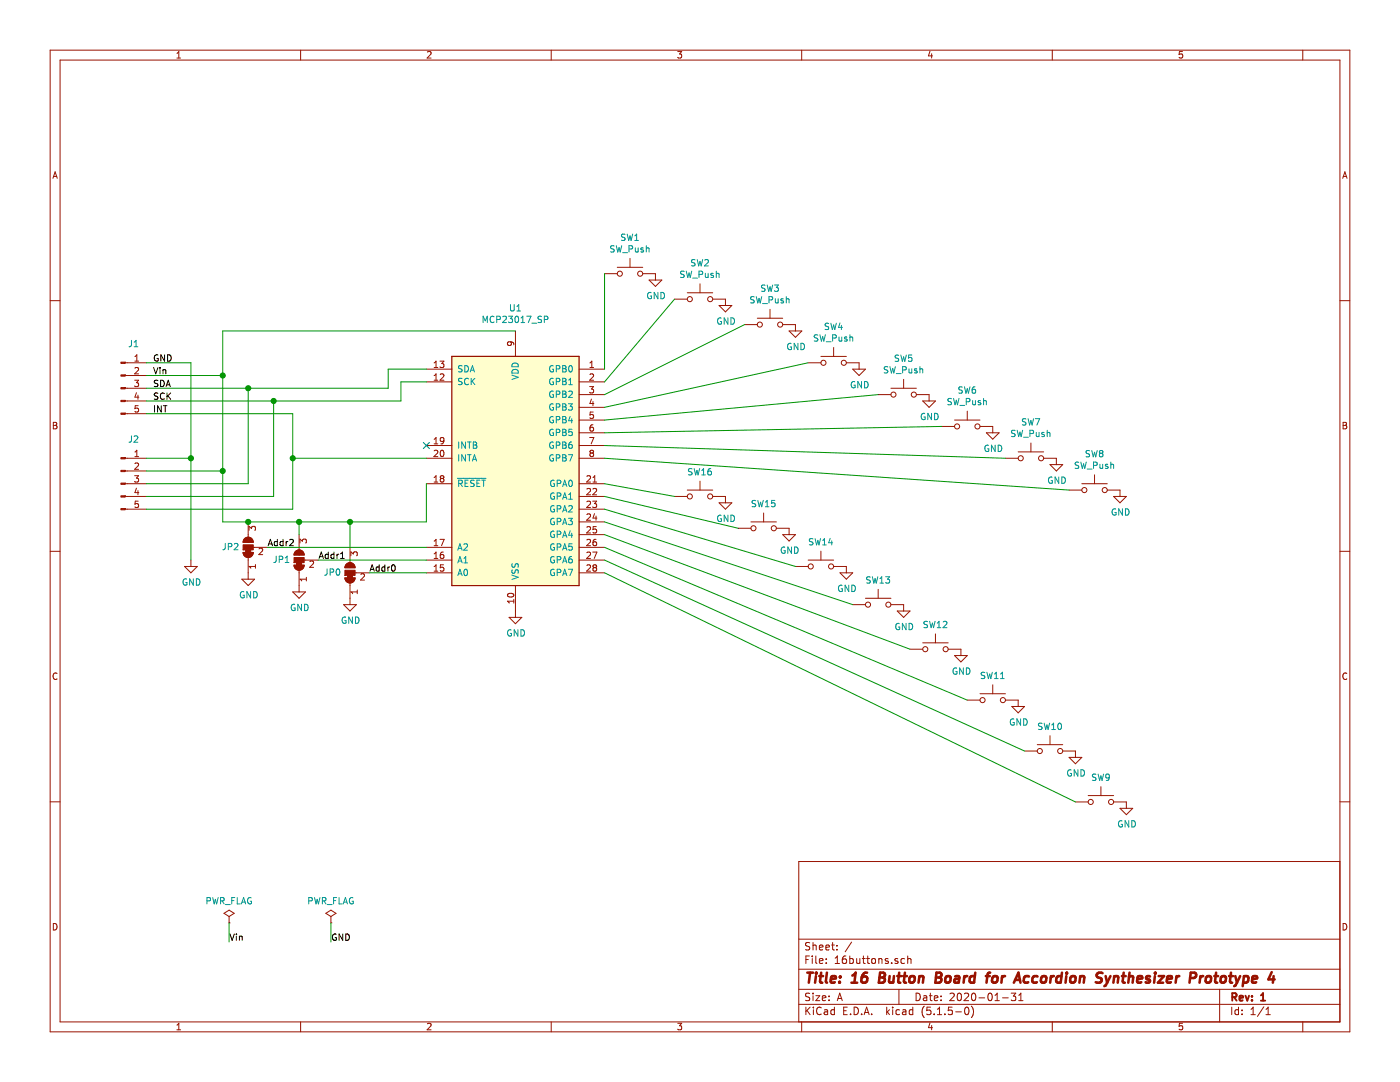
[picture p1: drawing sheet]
EESchema Schematic File Version 4
EELAYER 30 0
EELAYER END
$Descr A 11000 8500
encoding utf-8
Sheet 1 1
Title "16 Button Board for Accordion Synthesizer Prototype 4"
Date "2020-01-31"
Rev "1"
Comp ""
Comment1 ""
Comment2 ""
Comment3 ""
Comment4 ""
$EndDescr
$Comp
L Connector:Conn_01x05_Male J1
U 1 1
P 950 3050
F 0 "J1" H 1050 3400 50  0000 C CNN
F 1 "i2c connector" H 1058 3240 50  0001 C CNN
F 2 "16buttons:PinHeader_i2c" H 950 3050 50  0001 C CNN
F 3 "~" H 950 3050 50  0001 C CNN
	1    950  3050
	1    0    0    -1  
$EndComp
$Comp
L Interface_Expansion:MCP23017_SP U1
U 1 1
P 4050 3700
F 0 "U1" H 4050 4981 50  0000 C CNN
F 1 "MCP23017_SP" H 4050 4890 50  0000 C CNN
F 2 "Package_DIP:DIP-28_W7.62mm" H 4250 2700 50  0001 L CNN
F 3 "http://ww1.microchip.com/downloads/en/DeviceDoc/20001952C.pdf" H 4250 2600 50  0001 L CNN
	1    4050 3700
	1    0    0    -1  
$EndComp
Wire Wire Line
	1500 2850 1150 2850
Wire Wire Line
	1150 2950 1750 2950
Wire Wire Line
	1750 2950 1750 2600
Wire Wire Line
	1150 3050 1950 3050
Wire Wire Line
	3050 3050 3050 2900
Wire Wire Line
	3050 2900 3350 2900
Wire Wire Line
	1150 3150 2150 3150
Wire Wire Line
	3150 3150 3150 3000
Wire Wire Line
	3150 3000 3350 3000
$Comp
L 16buttons:SolderJumper JP2
U 1 1
P 1950 4300
F 0 "JP2" V 1950 4367 50  0000 L CNN
F 1 "SolderJumper" V 1905 4368 50  0001 L CNN
F 2 "16buttons:SolderJumper_Bridged12" H 1950 4300 50  0001 C CNN
F 3 "~" H 1950 4300 50  0001 C CNN
	1    1950 4300
	0    -1   -1   0   
$EndComp
Wire Wire Line
	1500 2850 1500 3600
$Comp
L 16buttons:SolderJumper JP1
U 1 1
P 2350 4400
F 0 "JP1" V 2350 4467 50  0000 L CNN
F 1 "SolderJumper" V 2305 4468 50  0001 L CNN
F 2 "16buttons:SolderJumper_Bridged12" H 2350 4400 50  0001 C CNN
F 3 "~" H 2350 4400 50  0001 C CNN
	1    2350 4400
	0    -1   -1   0   
$EndComp
$Comp
L 16buttons:SolderJumper JP0
U 1 1
P 2750 4500
F 0 "JP0" V 2750 4567 50  0000 L CNN
F 1 "SolderJumper" V 2705 4568 50  0001 L CNN
F 2 "16buttons:SolderJumper_Bridged12" H 2750 4500 50  0001 C CNN
F 3 "~" H 2750 4500 50  0001 C CNN
	1    2750 4500
	0    -1   -1   0   
$EndComp
Wire Wire Line
	3350 4500 2900 4500
Wire Wire Line
	3350 4400 2500 4400
Wire Wire Line
	1750 2950 1750 3700
Wire Wire Line
	1750 4100 1950 4100
Connection ~ 1750 2950
Wire Wire Line
	1950 4100 2350 4100
Wire Wire Line
	2350 4100 2350 4200
Connection ~ 1950 4100
Wire Wire Line
	2350 4100 2750 4100
Wire Wire Line
	2750 4100 2750 4300
Connection ~ 2350 4100
Wire Wire Line
	2100 4300 3350 4300
Wire Wire Line
	2750 4100 3350 4100
Wire Wire Line
	3350 4100 3350 3800
Connection ~ 2750 4100
$Comp
L Switch:SW_Push SW1
U 1 1
P 4950 2150
F 0 "SW1" H 4950 2435 50  0000 C CNN
F 1 "SW_Push" H 4950 2344 50  0000 C CNN
F 2 "16buttons:SW_Gateron_Trim" H 4950 2350 50  0001 C CNN
F 3 "~" H 4950 2350 50  0001 C CNN
	1    4950 2150
	1    0    0    -1  
$EndComp
Wire Wire Line
	4750 2900 4750 2150
$Comp
L Switch:SW_Push SW2
U 1 1
P 5500 2350
F 0 "SW2" H 5500 2635 50  0000 C CNN
F 1 "SW_Push" H 5500 2544 50  0000 C CNN
F 2 "16buttons:SW_Gateron_Trim" H 5500 2550 50  0001 C CNN
F 3 "~" H 5500 2550 50  0001 C CNN
	1    5500 2350
	1    0    0    -1  
$EndComp
$Comp
L Switch:SW_Push SW3
U 1 1
P 6050 2550
F 0 "SW3" H 6050 2835 50  0000 C CNN
F 1 "SW_Push" H 6050 2744 50  0000 C CNN
F 2 "16buttons:SW_Gateron_Trim" H 6050 2750 50  0001 C CNN
F 3 "~" H 6050 2750 50  0001 C CNN
	1    6050 2550
	1    0    0    -1  
$EndComp
$Comp
L Switch:SW_Push SW4
U 1 1
P 6550 2850
F 0 "SW4" H 6550 3135 50  0000 C CNN
F 1 "SW_Push" H 6550 3044 50  0000 C CNN
F 2 "16buttons:SW_Gateron_Trim" H 6550 3050 50  0001 C CNN
F 3 "~" H 6550 3050 50  0001 C CNN
	1    6550 2850
	1    0    0    -1  
$EndComp
$Comp
L Switch:SW_Push SW5
U 1 1
P 7100 3100
F 0 "SW5" H 7100 3385 50  0000 C CNN
F 1 "SW_Push" H 7100 3294 50  0000 C CNN
F 2 "16buttons:SW_Gateron_Trim" H 7100 3300 50  0001 C CNN
F 3 "~" H 7100 3300 50  0001 C CNN
	1    7100 3100
	1    0    0    -1  
$EndComp
$Comp
L Switch:SW_Push SW6
U 1 1
P 7600 3350
F 0 "SW6" H 7600 3635 50  0000 C CNN
F 1 "SW_Push" H 7600 3544 50  0000 C CNN
F 2 "16buttons:SW_Gateron_Trim" H 7600 3550 50  0001 C CNN
F 3 "~" H 7600 3550 50  0001 C CNN
	1    7600 3350
	1    0    0    -1  
$EndComp
$Comp
L Switch:SW_Push SW7
U 1 1
P 8100 3600
F 0 "SW7" H 8100 3885 50  0000 C CNN
F 1 "SW_Push" H 8100 3794 50  0000 C CNN
F 2 "16buttons:SW_Gateron_Trim" H 8100 3800 50  0001 C CNN
F 3 "~" H 8100 3800 50  0001 C CNN
	1    8100 3600
	1    0    0    -1  
$EndComp
$Comp
L Switch:SW_Push SW8
U 1 1
P 8600 3850
F 0 "SW8" H 8600 4135 50  0000 C CNN
F 1 "SW_Push" H 8600 4044 50  0000 C CNN
F 2 "16buttons:SW_Gateron_Trim" H 8600 4050 50  0001 C CNN
F 3 "~" H 8600 4050 50  0001 C CNN
	1    8600 3850
	1    0    0    -1  
$EndComp
Wire Wire Line
	4750 3000 5300 2350
Wire Wire Line
	4750 3100 5850 2550
Wire Wire Line
	4750 3200 6350 2850
Wire Wire Line
	4750 3500 7900 3600
Wire Wire Line
	4750 3600 8400 3850
Wire Wire Line
	4750 3400 7400 3350
Wire Wire Line
	6900 3100 4750 3300
$Comp
L Connector:Conn_01x05_Male J2
U 1 1
P 950 3800
F 0 "J2" H 1050 4150 50  0000 C CNN
F 1 "i2c connector" H 1058 3990 50  0001 C CNN
F 2 "16buttons:PinHeader_i2c" H 950 3800 50  0001 C CNN
F 3 "~" H 950 3800 50  0001 C CNN
	1    950  3800
	1    0    0    -1  
$EndComp
Wire Wire Line
	1150 3600 1500 3600
Connection ~ 1500 3600
Wire Wire Line
	1500 3600 1500 4400
Wire Wire Line
	1150 3700 1750 3700
Connection ~ 1750 3700
Wire Wire Line
	1750 3700 1750 4100
Wire Wire Line
	1150 3800 1950 3800
Wire Wire Line
	1950 3800 1950 3050
Connection ~ 1950 3050
Wire Wire Line
	1950 3050 3050 3050
Wire Wire Line
	1150 3900 2150 3900
Wire Wire Line
	2150 3900 2150 3150
Connection ~ 2150 3150
Wire Wire Line
	2150 3150 3150 3150
$Comp
L Switch:SW_Push SW16
U 1 1
P 5500 3900
F 0 "SW16" H 5500 4093 50  0000 C CNN
F 1 "SW_Push" H 5500 4094 50  0001 C CNN
F 2 "16buttons:SW_Gateron_Trim" H 5500 4100 50  0001 C CNN
F 3 "~" H 5500 4100 50  0001 C CNN
	1    5500 3900
	1    0    0    -1  
$EndComp
$Comp
L Switch:SW_Push SW15
U 1 1
P 6000 4150
F 0 "SW15" H 6000 4343 50  0000 C CNN
F 1 "SW_Push" H 6000 4344 50  0001 C CNN
F 2 "16buttons:SW_Gateron_Trim" H 6000 4350 50  0001 C CNN
F 3 "~" H 6000 4350 50  0001 C CNN
	1    6000 4150
	1    0    0    -1  
$EndComp
$Comp
L Switch:SW_Push SW14
U 1 1
P 6450 4450
F 0 "SW14" H 6450 4643 50  0000 C CNN
F 1 "SW_Push" H 6450 4644 50  0001 C CNN
F 2 "16buttons:SW_Gateron_Trim" H 6450 4650 50  0001 C CNN
F 3 "~" H 6450 4650 50  0001 C CNN
	1    6450 4450
	1    0    0    -1  
$EndComp
$Comp
L Switch:SW_Push SW13
U 1 1
P 6900 4750
F 0 "SW13" H 6900 4943 50  0000 C CNN
F 1 "SW_Push" H 6900 4944 50  0001 C CNN
F 2 "16buttons:SW_Gateron_Trim" H 6900 4950 50  0001 C CNN
F 3 "~" H 6900 4950 50  0001 C CNN
	1    6900 4750
	1    0    0    -1  
$EndComp
Wire Wire Line
	5300 3900 4750 3800
Wire Wire Line
	5800 4150 4750 3900
Wire Wire Line
	6250 4450 4750 4000
Wire Wire Line
	6700 4750 4750 4100
$Comp
L Switch:SW_Push SW12
U 1 1
P 7350 5100
F 0 "SW12" H 7350 5293 50  0000 C CNN
F 1 "SW_Push" H 7350 5294 50  0001 C CNN
F 2 "16buttons:SW_Gateron_Trim" H 7350 5300 50  0001 C CNN
F 3 "~" H 7350 5300 50  0001 C CNN
	1    7350 5100
	1    0    0    -1  
$EndComp
$Comp
L Switch:SW_Push SW11
U 1 1
P 7800 5500
F 0 "SW11" H 7800 5693 50  0000 C CNN
F 1 "SW_Push" H 7800 5694 50  0001 C CNN
F 2 "16buttons:SW_Gateron_Trim" H 7800 5700 50  0001 C CNN
F 3 "~" H 7800 5700 50  0001 C CNN
	1    7800 5500
	1    0    0    -1  
$EndComp
$Comp
L Switch:SW_Push SW10
U 1 1
P 8250 5900
F 0 "SW10" H 8250 6093 50  0000 C CNN
F 1 "SW_Push" H 8250 6094 50  0001 C CNN
F 2 "16buttons:SW_Gateron_Trim" H 8250 6100 50  0001 C CNN
F 3 "~" H 8250 6100 50  0001 C CNN
	1    8250 5900
	1    0    0    -1  
$EndComp
$Comp
L Switch:SW_Push SW9
U 1 1
P 8650 6300
F 0 "SW9" H 8650 6493 50  0000 C CNN
F 1 "SW_Push" H 8650 6494 50  0001 C CNN
F 2 "16buttons:SW_Gateron_Trim" H 8650 6500 50  0001 C CNN
F 3 "~" H 8650 6500 50  0001 C CNN
	1    8650 6300
	1    0    0    -1  
$EndComp
Wire Wire Line
	7150 5100 4750 4200
Wire Wire Line
	4750 4300 7600 5500
Wire Wire Line
	4750 4400 8050 5900
Wire Wire Line
	4750 4500 8450 6300
Wire Wire Line
	1150 3250 2300 3250
Wire Wire Line
	2300 3250 2300 3600
Wire Wire Line
	2300 3600 3350 3600
Wire Wire Line
	1150 4000 2300 4000
Wire Wire Line
	2300 4000 2300 3600
Connection ~ 2300 3600
NoConn ~ 3350 3500
$Comp
L power:PWR_FLAG #FLG0101
U 1 1
P 1800 7250
F 0 "#FLG0101" H 1800 7325 50  0001 C CNN
F 1 "PWR_FLAG" H 1800 7423 50  0000 C CNN
F 2 "" H 1800 7250 50  0001 C CNN
F 3 "~" H 1800 7250 50  0001 C CNN
	1    1800 7250
	1    0    0    -1  
$EndComp
$Comp
L power:PWR_FLAG #FLG0102
U 1 1
P 2600 7250
F 0 "#FLG0102" H 2600 7325 50  0001 C CNN
F 1 "PWR_FLAG" H 2600 7423 50  0000 C CNN
F 2 "" H 2600 7250 50  0001 C CNN
F 3 "~" H 2600 7250 50  0001 C CNN
	1    2600 7250
	1    0    0    -1  
$EndComp
Text Label 1200 2850 0    50   ~ 0
GND
Text Label 1200 2950 0    50   ~ 0
Vin
Text Label 1200 3050 0    50   ~ 0
SDA
Text Label 1200 3150 0    50   ~ 0
SCK
Text Label 1200 3250 0    50   ~ 0
INT
Text Label 1800 7400 0    50   ~ 0
Vin
Wire Wire Line
	1800 7250 1800 7400
Wire Wire Line
	1750 2600 4050 2600
Text Label 2600 7400 0    50   ~ 0
GND
Wire Wire Line
	2600 7250 2600 7400
Text Label 2100 4300 0    50   ~ 0
Addr2
Text Label 2500 4400 0    50   ~ 0
Addr1
Text Label 2900 4500 0    50   ~ 0
Addr0
$Comp
L power:GND #PWR0101
U 1 1
P 4050 4800
F 0 "#PWR0101" H 4050 4550 50  0001 C CNN
F 1 "GND" H 4055 4627 50  0000 C CNN
F 2 "" H 4050 4800 50  0001 C CNN
F 3 "" H 4050 4800 50  0001 C CNN
	1    4050 4800
	1    0    0    -1  
$EndComp
$Comp
L power:GND #PWR0102
U 1 1
P 2750 4700
F 0 "#PWR0102" H 2750 4450 50  0001 C CNN
F 1 "GND" H 2755 4527 50  0000 C CNN
F 2 "" H 2750 4700 50  0001 C CNN
F 3 "" H 2750 4700 50  0001 C CNN
	1    2750 4700
	1    0    0    -1  
$EndComp
$Comp
L power:GND #PWR0103
U 1 1
P 2350 4600
F 0 "#PWR0103" H 2350 4350 50  0001 C CNN
F 1 "GND" H 2355 4427 50  0000 C CNN
F 2 "" H 2350 4600 50  0001 C CNN
F 3 "" H 2350 4600 50  0001 C CNN
	1    2350 4600
	1    0    0    -1  
$EndComp
$Comp
L power:GND #PWR0104
U 1 1
P 1950 4500
F 0 "#PWR0104" H 1950 4250 50  0001 C CNN
F 1 "GND" H 1955 4327 50  0000 C CNN
F 2 "" H 1950 4500 50  0001 C CNN
F 3 "" H 1950 4500 50  0001 C CNN
	1    1950 4500
	1    0    0    -1  
$EndComp
$Comp
L power:GND #PWR0105
U 1 1
P 1500 4400
F 0 "#PWR0105" H 1500 4150 50  0001 C CNN
F 1 "GND" H 1505 4227 50  0000 C CNN
F 2 "" H 1500 4400 50  0001 C CNN
F 3 "" H 1500 4400 50  0001 C CNN
	1    1500 4400
	1    0    0    -1  
$EndComp
$Comp
L power:GND #PWR0106
U 1 1
P 8800 3850
F 0 "#PWR0106" H 8800 3600 50  0001 C CNN
F 1 "GND" H 8805 3677 50  0000 C CNN
F 2 "" H 8800 3850 50  0001 C CNN
F 3 "" H 8800 3850 50  0001 C CNN
	1    8800 3850
	1    0    0    -1  
$EndComp
$Comp
L power:GND #PWR0107
U 1 1
P 8850 6300
F 0 "#PWR0107" H 8850 6050 50  0001 C CNN
F 1 "GND" H 8855 6127 50  0000 C CNN
F 2 "" H 8850 6300 50  0001 C CNN
F 3 "" H 8850 6300 50  0001 C CNN
	1    8850 6300
	1    0    0    -1  
$EndComp
$Comp
L power:GND #PWR0108
U 1 1
P 8300 3600
F 0 "#PWR0108" H 8300 3350 50  0001 C CNN
F 1 "GND" H 8305 3427 50  0000 C CNN
F 2 "" H 8300 3600 50  0001 C CNN
F 3 "" H 8300 3600 50  0001 C CNN
	1    8300 3600
	1    0    0    -1  
$EndComp
$Comp
L power:GND #PWR0109
U 1 1
P 7800 3350
F 0 "#PWR0109" H 7800 3100 50  0001 C CNN
F 1 "GND" H 7805 3177 50  0000 C CNN
F 2 "" H 7800 3350 50  0001 C CNN
F 3 "" H 7800 3350 50  0001 C CNN
	1    7800 3350
	1    0    0    -1  
$EndComp
$Comp
L power:GND #PWR0110
U 1 1
P 7300 3100
F 0 "#PWR0110" H 7300 2850 50  0001 C CNN
F 1 "GND" H 7305 2927 50  0000 C CNN
F 2 "" H 7300 3100 50  0001 C CNN
F 3 "" H 7300 3100 50  0001 C CNN
	1    7300 3100
	1    0    0    -1  
$EndComp
$Comp
L power:GND #PWR0111
U 1 1
P 6750 2850
F 0 "#PWR0111" H 6750 2600 50  0001 C CNN
F 1 "GND" H 6755 2677 50  0000 C CNN
F 2 "" H 6750 2850 50  0001 C CNN
F 3 "" H 6750 2850 50  0001 C CNN
	1    6750 2850
	1    0    0    -1  
$EndComp
$Comp
L power:GND #PWR0112
U 1 1
P 6250 2550
F 0 "#PWR0112" H 6250 2300 50  0001 C CNN
F 1 "GND" H 6255 2377 50  0000 C CNN
F 2 "" H 6250 2550 50  0001 C CNN
F 3 "" H 6250 2550 50  0001 C CNN
	1    6250 2550
	1    0    0    -1  
$EndComp
$Comp
L power:GND #PWR0113
U 1 1
P 5700 2350
F 0 "#PWR0113" H 5700 2100 50  0001 C CNN
F 1 "GND" H 5705 2177 50  0000 C CNN
F 2 "" H 5700 2350 50  0001 C CNN
F 3 "" H 5700 2350 50  0001 C CNN
	1    5700 2350
	1    0    0    -1  
$EndComp
$Comp
L power:GND #PWR0114
U 1 1
P 5150 2150
F 0 "#PWR0114" H 5150 1900 50  0001 C CNN
F 1 "GND" H 5155 1977 50  0000 C CNN
F 2 "" H 5150 2150 50  0001 C CNN
F 3 "" H 5150 2150 50  0001 C CNN
	1    5150 2150
	1    0    0    -1  
$EndComp
$Comp
L power:GND #PWR0115
U 1 1
P 8450 5900
F 0 "#PWR0115" H 8450 5650 50  0001 C CNN
F 1 "GND" H 8455 5727 50  0000 C CNN
F 2 "" H 8450 5900 50  0001 C CNN
F 3 "" H 8450 5900 50  0001 C CNN
	1    8450 5900
	1    0    0    -1  
$EndComp
$Comp
L power:GND #PWR0116
U 1 1
P 8000 5500
F 0 "#PWR0116" H 8000 5250 50  0001 C CNN
F 1 "GND" H 8005 5327 50  0000 C CNN
F 2 "" H 8000 5500 50  0001 C CNN
F 3 "" H 8000 5500 50  0001 C CNN
	1    8000 5500
	1    0    0    -1  
$EndComp
$Comp
L power:GND #PWR0117
U 1 1
P 7550 5100
F 0 "#PWR0117" H 7550 4850 50  0001 C CNN
F 1 "GND" H 7555 4927 50  0000 C CNN
F 2 "" H 7550 5100 50  0001 C CNN
F 3 "" H 7550 5100 50  0001 C CNN
	1    7550 5100
	1    0    0    -1  
$EndComp
$Comp
L power:GND #PWR0118
U 1 1
P 7100 4750
F 0 "#PWR0118" H 7100 4500 50  0001 C CNN
F 1 "GND" H 7105 4577 50  0000 C CNN
F 2 "" H 7100 4750 50  0001 C CNN
F 3 "" H 7100 4750 50  0001 C CNN
	1    7100 4750
	1    0    0    -1  
$EndComp
$Comp
L power:GND #PWR0119
U 1 1
P 6650 4450
F 0 "#PWR0119" H 6650 4200 50  0001 C CNN
F 1 "GND" H 6655 4277 50  0000 C CNN
F 2 "" H 6650 4450 50  0001 C CNN
F 3 "" H 6650 4450 50  0001 C CNN
	1    6650 4450
	1    0    0    -1  
$EndComp
$Comp
L power:GND #PWR0120
U 1 1
P 6200 4150
F 0 "#PWR0120" H 6200 3900 50  0001 C CNN
F 1 "GND" H 6205 3977 50  0000 C CNN
F 2 "" H 6200 4150 50  0001 C CNN
F 3 "" H 6200 4150 50  0001 C CNN
	1    6200 4150
	1    0    0    -1  
$EndComp
$Comp
L power:GND #PWR0121
U 1 1
P 5700 3900
F 0 "#PWR0121" H 5700 3650 50  0001 C CNN
F 1 "GND" H 5705 3727 50  0000 C CNN
F 2 "" H 5700 3900 50  0001 C CNN
F 3 "" H 5700 3900 50  0001 C CNN
	1    5700 3900
	1    0    0    -1  
$EndComp
$EndSCHEMATC
